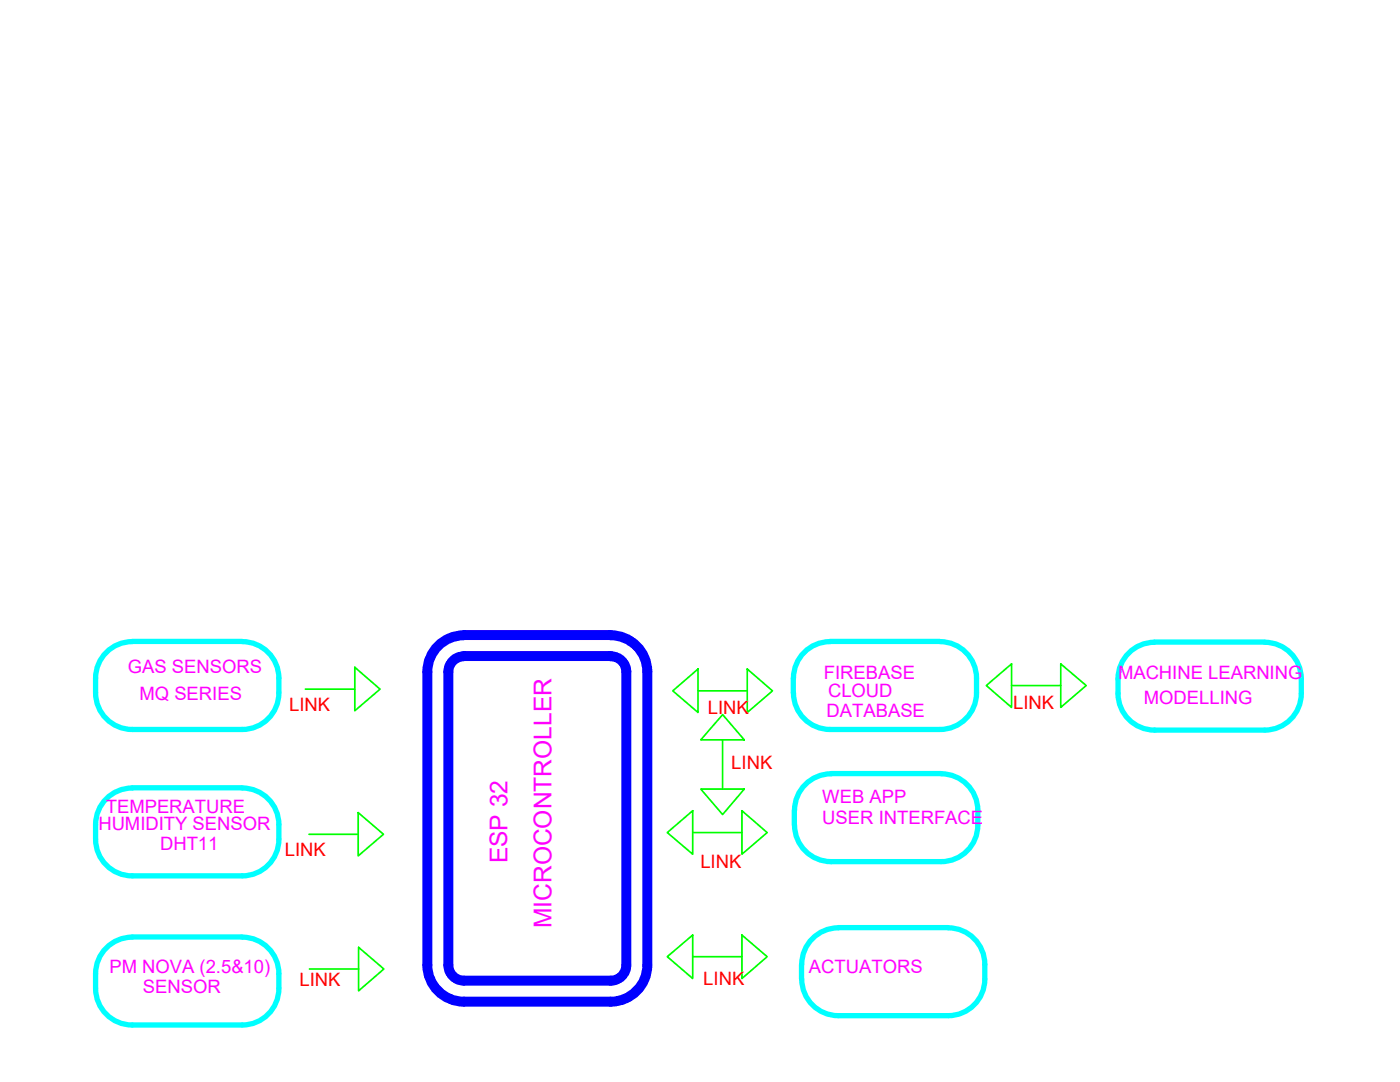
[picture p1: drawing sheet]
<svg xmlns="http://www.w3.org/2000/svg" width="279mm" height="216mm" viewBox="0 0 279 216" stroke-linecap="round" stroke-linejoin="round" font-family="sans-serif">
<!-- layer: ESP 32 WALLS -->
<path d="M92.6 126.7h29.3M92.6 130.9h29.3M92.6 126.8a7.3 7.3 0 0 0-7.3 7.3v58.4M92.6 131a3.1 3.1 0 0 0-3.1 3.1v58.4M121.9 126.8a7.3 7.3 0 0 1 7.3 7.3v58.4M121.9 131a3.1 3.1 0 0 1 3.1 3.1v58.4M85.3 192.6a7.3 7.3 0 0 0 7.3 7.3M89.5 192.6a3.1 3.1 0 0 0 3.1 3.1M125 192.6a3.1 3.1 0 0 1-3.1 3.1h-29.3M129.2 192.6a7.3 7.3 0 0 1-7.3 7.3h-29.3" fill="none" stroke="#00f" stroke-width="2"/>
<!-- layer: BLOCK WALL -->
<g fill="none" stroke="#0ff" stroke-width="1.1">
<path d="M26.4 128h21.9M26.4 128a7.3 7.3 0 0 0-7.3 7.3 10.5 10.5 0 0 0 1.2 6.9 7.3 7.3 0 0 0 6.1 3.4M48.4 128a7.3 7.3 0 0 1 7.3 7.3 10.5 10.5 0 0 1-1.2 6.9 7.3 7.3 0 0 1-6.1 3.4h-22M158.3 135.3v2.9M158.4 138.3a7.3 7.3 0 0 0 7.3 7.3h21.9M165.6 128h22M165.7 128a7.3 7.3 0 0 0-7.3 7.3M187.6 128a7.3 7.3 0 0 1 7.3 7.3 10.5 10.5 0 0 1-1.2 6.9 7.3 7.3 0 0 1-6.1 3.4M223.1 138.4a7.3 7.3 0 0 0 7.3 7.3h22M230.4 128.1h22M230.4 128.2a7.3 7.3 0 0 0-7.3 7.3v2.9M252.4 128.2a7.3 7.3 0 0 1 7.3 7.3v2.9"/>
<path d="M259.7 138.4a7.3 7.3 0 0 1-7.3 7.3M26.4 157.2h21.9M26.4 157.2a7.3 7.3 0 0 0-7.3 7.3M48.4 157.2a7.3 7.3 0 0 1 7.3 7.3M165.8 154.4h22M165.9 154.4a7.3 7.3 0 0 0-7.3 7.3M187.8 154.4a7.3 7.3 0 0 1 7.3 7.3v2.9M19.1 164.5a10.5 10.5 0 0 0 1.2 6.9 7.3 7.3 0 0 0 6.1 3.4M55.7 164.5a10.5 10.5 0 0 1-1.2 6.9 7.3 7.3 0 0 1-6.1 3.4h-22M158.5 161.7v2.9M158.6 164.6a7.3 7.3 0 0 0 7.3 7.3M165.8 171.9h22"/>
<path d="M195.1 164.6a7.3 7.3 0 0 1-7.3 7.3M26.4 187h21.9M26.4 187a7.3 7.3 0 0 0-7.3 7.3 10.5 10.5 0 0 0 1.2 6.9 7.3 7.3 0 0 0 6.1 3.3M48.4 187a7.3 7.3 0 0 1 7.3 7.3 10.5 10.5 0 0 1-1.2 6.9 7.3 7.3 0 0 1-6.1 3.3h-22M160 192.4v2.9M160 195.4a7.3 7.3 0 0 0 7.3 7.3h21.9M167.3 185.1h21.9M167.3 185.1a7.3 7.3 0 0 0-7.3 7.3M189.2 185.1a7.3 7.3 0 0 1 7.3 7.3v2.9M196.5 195.4a7.3 7.3 0 0 1-7.3 7.3"/>
</g>
<!-- layer: 0 -->
<g fill="none" stroke="#0f0" stroke-width=".34">
<path d="M60.9 137.5h9.9M70.8 133.2l5 4.3-5 4.3zM134.3 137.9l5-4.4v8.7zM139.3 137.9h9.8M149.1 133.5l5.1 4.4-5.1 4.3zM196.8 136.8l5.1-4.3v8.7zM201.9 136.8h9.8M211.7 132.5l5.1 4.3-5.1 4.4zM139.9 157.5h8.6l-4.3 5zM144.2 142.6l4.3 5h-8.6zM144.2 147.6v9.9M61.7 166.5h9.8"/>
<path d="M71.5 162.2l5 4.3-5 4.3zM133.2 166.1l5-4.3v8.6zM138.2 166.1h9.9M148.1 161.8l5 4.3-5 4.3zM61.8 193.4h9.8M71.6 189l5 4.4-5 4.3zM133.2 190.9l5-4.3v8.7zM138.2 190.9h9.9M148.1 186.6l5 4.3-5 4.4z"/>
</g>
<g font-size="4.9" fill="#f0f">
<text x="101.3" y="172.3" transform="rotate(-90 101.3 172.3)">ESP 32</text>
<text x="110.1" y="185.2" transform="rotate(-90 110.1 185.2)">MICROCONTROLLER</text>
</g>
<g font-size="3.7" fill="#f0f">
<text x="25.5" y="134.2">GAS SENSORS</text>
<text x="164.4" y="135.4">FIREBASE</text>
<text x="223.1" y="135.4">MACHINE LEARNING</text>
<text x="27.8" y="139.8">MQ SERIES</text>
<text x="165" y="143">DATABASE</text>
<text x="165.3" y="139">CLOUD</text>
<text x="228.3" y="140.5">MODELLING</text>
<text x="164.1" y="160.2">WEB APP</text>
<text x="19.6" y="165.7">HUMIDITY SENSOR</text>
<text x="21.1" y="162.3">TEMPERATURE</text>
<text x="164.1" y="164.5">USER INTERFACE</text>
<text x="31.9" y="169.6">DHT11</text>
<text x="21.8" y="194.1">PM NOVA (2.5&amp;10)</text>
<text x="161.4" y="194.2">ACTUATORS</text>
<text x="28.5" y="198.2">SENSOR</text>
</g>
<g font-size="3.7" fill="#f00">
<text x="57.7" y="141.8">LINK</text>
<text x="141.3" y="142.4">LINK</text>
<text x="202.2" y="141.4">LINK</text>
<text x="146" y="153.3">LINK</text>
<text x="56.8" y="170.8">LINK</text>
<text x="139.8" y="173.1">LINK</text>
<text x="59.8" y="196.8">LINK</text>
<text x="140.4" y="196.5">LINK</text>
</g>
</svg>
